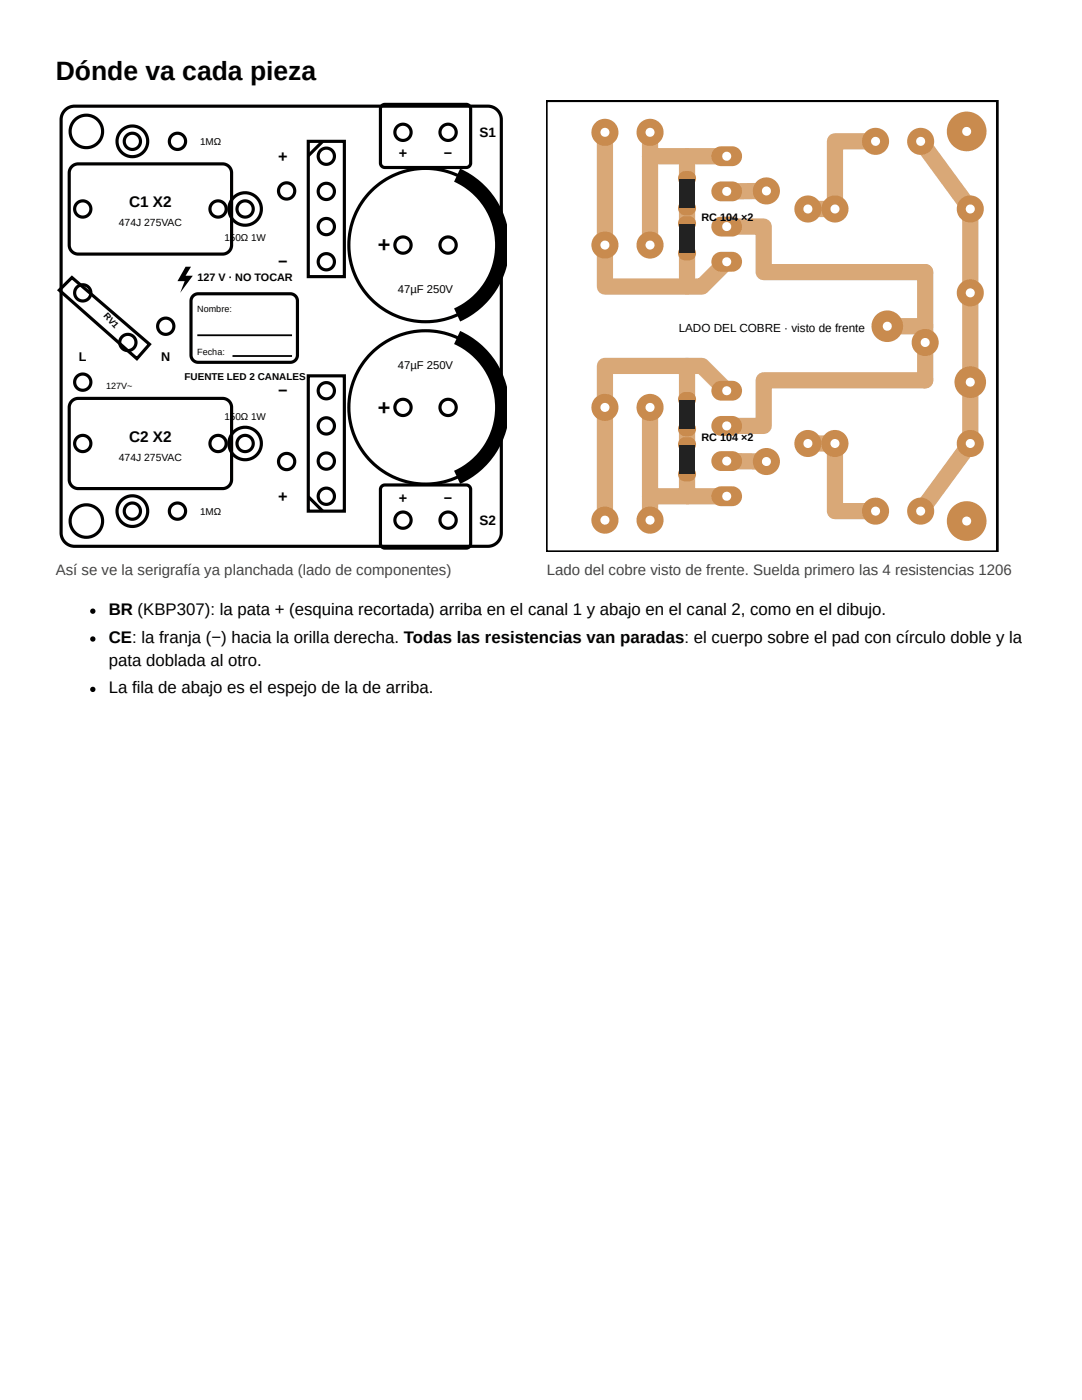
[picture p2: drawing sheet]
<svg xmlns="http://www.w3.org/2000/svg" width="216mm" height="279mm" viewBox="0 0 216 279" stroke-linecap="round" stroke-linejoin="round" font-family="sans-serif">
<g fill="none" stroke="#000" stroke-width=".63" stroke-linecap="butt">
<path d="M13 22l.9-.6 1-.2h82.4a2.7 2.7 0 0 1 2.7 2.7v82.4a2.7 2.7 0 0 1-2.7 2.7h-82.4a2.7 2.7 0 0 1-2.7-2.7v-82.4l.2-1zM14.3 33.2l.6-.4 .7-.1h28.8a1.8 1.8 0 0 1 1.8 1.8v14.4a1.8 1.8 0 0 1-1.8 1.8h-28.8a1.8 1.8 0 0 1-1.8-1.8v-14.4l.1-.7zM61.5 28.2h7.2v27h-7.2zM64.4 28.2l-2.9 2.9M76.2 21.1l.6-.3h16.2a.9 .9 0 0 1 .9 .9v10.8a.9 .9 0 0 1-.9 .9h-16.2a.9 .9 0 0 1-.9-.9v-10.8zM11.8 57.9l2.6-2.5 15.4 13.3-2.5 2.9zM38.5 59l.5-.3 .6-.1h18.3a1.44 1.44 0 0 1 1.5 1.5v10.8a1.44 1.44 0 0 1-1.5 1.4h-18.3a1.44 1.44 0 0 1-1.5-1.4v-10.8l.1-.6zM61.5 75h7.2v27h-7.2zM14.3 80l.6-.4 .7-.1h28.8a1.8 1.8 0 0 1 1.8 1.8v14.4a1.8 1.8 0 0 1-1.8 1.8h-28.8a1.8 1.8 0 0 1-1.8-1.8v-14.4l.1-.7zM61.5 99.1l2.9 2.9M76.2 97.1l.6-.3h16.2a.9 .9 0 0 1 .9 .9v10.8a.9 .9 0 0 1-.9 .9h-16.2a.9 .9 0 0 1-.9-.9v-10.8z"/>
<circle cx="17.2" cy="26.2" r="3.2"/>
<circle cx="26.4" cy="28.2" r="3.1"/>
<circle cx="26.4" cy="28.2" r="1.62"/>
<circle cx="35.4" cy="28.2" r="1.62"/>
<circle cx="57.2" cy="38.1" r="1.62"/>
<circle cx="65.1" cy="31.2" r="1.62"/>
<circle cx="65.1" cy="38.2" r="1.62"/>
<circle cx="80.4" cy="26.4" r="1.62"/>
<circle cx="89.4" cy="26.4" r="1.62"/>
<circle cx="16.5" cy="58.4" r="1.62"/>
<circle cx="16.5" cy="41.7" r="1.62"/>
<circle cx="43.5" cy="41.7" r="1.62"/>
<circle cx="48.9" cy="41.7" r="3.2"/>
<circle cx="48.9" cy="41.7" r="1.62"/>
<circle cx="65.1" cy="45.2" r="1.62"/>
<circle cx="65.1" cy="52.2" r="1.62"/>
<circle cx="80.4" cy="48.9" r="1.62"/>
<circle cx="84.9" cy="48.9" r="15.3"/>
<circle cx="89.4" cy="48.9" r="1.62"/>
<circle cx="16.5" cy="76.3" r="1.62"/>
<circle cx="25.5" cy="68.3" r="1.62"/>
<circle cx="33.1" cy="65.1" r="1.62"/>
<circle cx="65.1" cy="78" r="1.62"/>
<circle cx="16.5" cy="88.5" r="1.62"/>
<circle cx="43.5" cy="88.5" r="1.62"/>
<circle cx="48.9" cy="88.5" r="3.2"/>
<circle cx="48.9" cy="88.5" r="1.62"/>
<circle cx="57.2" cy="92.1" r="1.62"/>
<circle cx="65.1" cy="85" r="1.62"/>
<circle cx="65.1" cy="99" r="1.62"/>
<circle cx="65.1" cy="92" r="1.62"/>
<circle cx="80.4" cy="81.3" r="1.62"/>
<circle cx="84.9" cy="81.3" r="15.3"/>
<circle cx="89.4" cy="81.3" r="1.62"/>
<circle cx="17.2" cy="104" r="3.2"/>
<circle cx="26.4" cy="102" r="3.1"/>
<circle cx="26.4" cy="102" r="1.62"/>
<circle cx="35.4" cy="102" r="1.62"/>
<circle cx="80.4" cy="103.8" r="1.62"/>
<circle cx="89.4" cy="103.8" r="1.62"/>
</g>
<path d="M61.5 31.1l2.9-2.9zM37 53.2h1.1l-1.1 1.8h1.5l-2.5 3.4 .9-2.3h-1.5zM61.5 99.1l2.9 2.9z" fill="#000"/>
<path d="M91.2 35a15.3 15.3 0 0 1 9 13.9 15.3 15.3 0 0 1-9 14M91.2 67.4a15.3 15.3 0 0 1 9 13.9 15.3 15.3 0 0 1-9 14" fill="none" stroke="#000" stroke-width="2.9" stroke-linecap="butt"/>
<path d="M39.4 66.9h18.9M46.4 71h11.9" fill="none" stroke="#000" stroke-width=".36"/>
<path d="M109 20.1h90v90h-90z" fill="#fff"/>
<path d="M109 20.1h90v90h-90z" fill="none" stroke="#000" stroke-width=".54"/>
<g fill="none" stroke="#d9a877" stroke-width="3.2">
<path d="M120.7 26.4v30.8h19.4l4.9-5M129.7 26.4v4.8h15.3M129.7 31.2v17.7M137.1 31.2v4.4M152.9 38.1l-7.9 .1M174.7 28.2h-8.1v13.5h-5.4M183.7 28.2l9.9 13.5v46.8l-9.9 13.5M137.1 41.5v3.1M137.1 50.5v6.7M145 45.2h7.4v9.1h32.2v21.6h-32.2v9.1h-7.4M137.1 73v6.7M145 78l-4.9-5h-19.4v30.8"/>
<path d="M177 65.1h7.6M129.7 81.3v17.7M137.1 85.6v3.1M137.1 94.6v4.4M145 99h-15.3v4.8M145 92l7.9 .1M161.2 88.5h5.4v13.5h8.1"/>
</g>
<circle cx="183.7" cy="28.2" r="2.7" fill="#c98b4e"/>
<circle cx="183.7" cy="28.2" r=".9" fill="#fff"/>
<circle cx="174.7" cy="28.2" r="2.7" fill="#c98b4e"/>
<circle cx="174.7" cy="28.2" r=".9" fill="#fff"/>
<circle cx="193.6" cy="41.7" r="2.7" fill="#c98b4e"/>
<circle cx="193.6" cy="41.7" r=".9" fill="#fff"/>
<circle cx="166.6" cy="41.7" r="2.7" fill="#c98b4e"/>
<circle cx="166.6" cy="41.7" r=".9" fill="#fff"/>
<circle cx="161.2" cy="41.7" r="2.7" fill="#c98b4e"/>
<circle cx="161.2" cy="41.7" r=".9" fill="#fff"/>
<circle cx="152.9" cy="38.1" r="2.7" fill="#c98b4e"/>
<circle cx="152.9" cy="38.1" r=".9" fill="#fff"/>
<path d="M142.5 29.8a1.98 1.98 0 0 1 1.4-.6h2.2a1.98 1.98 0 0 1 2 2 1.98 1.98 0 0 1-2 2h-2.2a1.98 1.98 0 0 1-1.8-1.3 1.98 1.98 0 0 1 .4-2.1z" fill="#c98b4e"/>
<circle cx="145" cy="31.2" r=".9" fill="#fff"/>
<path d="M142.5 36.8a1.98 1.98 0 0 1 1.4-.6h2.2a1.98 1.98 0 0 1 2 2 1.98 1.98 0 0 1-2 2h-2.2a1.98 1.98 0 0 1-1.8-1.2 1.98 1.98 0 0 1 .4-2.2z" fill="#c98b4e"/>
<circle cx="145" cy="38.2" r=".9" fill="#fff"/>
<path d="M142.5 43.8a1.98 1.98 0 0 1 1.4-.6h2.2a1.98 1.98 0 0 1 2 2 1.98 1.98 0 0 1-2 2h-2.2a1.98 1.98 0 0 1-1.8-1.2 1.98 1.98 0 0 1 .4-2.2z" fill="#c98b4e"/>
<circle cx="145" cy="45.2" r=".9" fill="#fff"/>
<path d="M142.5 50.8a1.98 1.98 0 0 1 1.4-.5h2.2a1.98 1.98 0 0 1 2 1.9 1.98 1.98 0 0 1-2 2h-2.2a1.98 1.98 0 0 1-1.8-1.2 1.98 1.98 0 0 1 .4-2.2z" fill="#c98b4e"/>
<circle cx="145" cy="52.2" r=".9" fill="#fff"/>
<circle cx="129.7" cy="26.4" r="2.7" fill="#c98b4e"/>
<circle cx="129.7" cy="26.4" r=".9" fill="#fff"/>
<circle cx="120.7" cy="26.4" r="2.7" fill="#c98b4e"/>
<circle cx="120.7" cy="26.4" r=".9" fill="#fff"/>
<circle cx="129.7" cy="48.9" r="2.7" fill="#c98b4e"/>
<circle cx="129.7" cy="48.9" r=".9" fill="#fff"/>
<circle cx="120.7" cy="48.9" r="2.7" fill="#c98b4e"/>
<circle cx="120.7" cy="48.9" r=".9" fill="#fff"/>
<g fill="#c98b4e">
<path d="M135.7 34.6l.7-.4 1-.1a1.44 1.44 0 0 1 1.5 1.5 1.44 1.44 0 0 1-1.5 1.4h-.7a1.44 1.44 0 0 1-1.3-.9 1.44 1.44 0 0 1 .3-1.5z"/>
<path d="M135.7 40.5l.7-.4h1a1.44 1.44 0 0 1 1.5 1.4 1.44 1.44 0 0 1-1.5 1.5h-.7a1.44 1.44 0 0 1-1.3-.9 1.44 1.44 0 0 1 .3-1.6z"/>
<path d="M135.7 43.6l.7-.4 1-.1a1.44 1.44 0 0 1 1.5 1.5 1.44 1.44 0 0 1-1.5 1.4h-.7a1.44 1.44 0 0 1-1.3-.9 1.44 1.44 0 0 1 .3-1.5z"/>
<path d="M135.7 49.5l.7-.4h1a1.44 1.44 0 0 1 1.5 1.4 1.44 1.44 0 0 1-1.5 1.5h-.7a1.44 1.44 0 0 1-1.3-.9 1.44 1.44 0 0 1 .3-1.6z"/>
<circle cx="183.7" cy="102" r="2.7"/>
</g>
<circle cx="183.7" cy="102" r=".9" fill="#fff"/>
<circle cx="174.7" cy="102" r="2.7" fill="#c98b4e"/>
<circle cx="174.7" cy="102" r=".9" fill="#fff"/>
<circle cx="193.6" cy="88.5" r="2.7" fill="#c98b4e"/>
<circle cx="193.6" cy="88.5" r=".9" fill="#fff"/>
<circle cx="166.6" cy="88.5" r="2.7" fill="#c98b4e"/>
<circle cx="166.6" cy="88.5" r=".9" fill="#fff"/>
<circle cx="161.2" cy="88.5" r="2.7" fill="#c98b4e"/>
<circle cx="161.2" cy="88.5" r=".9" fill="#fff"/>
<circle cx="152.9" cy="92.1" r="2.7" fill="#c98b4e"/>
<circle cx="152.9" cy="92.1" r=".9" fill="#fff"/>
<path d="M142.5 97.6a1.98 1.98 0 0 1 1.4-.5h2.2a1.98 1.98 0 0 1 2 1.9 1.98 1.98 0 0 1-2 2h-2.2a1.98 1.98 0 0 1-1.8-1.2 1.98 1.98 0 0 1 .4-2.2z" fill="#c98b4e"/>
<circle cx="145" cy="99" r=".9" fill="#fff"/>
<path d="M142.5 90.6a1.98 1.98 0 0 1 1.4-.6h2.2a1.98 1.98 0 0 1 2 2 1.98 1.98 0 0 1-2 2h-2.2a1.98 1.98 0 0 1-1.8-1.2 1.98 1.98 0 0 1 .4-2.2z" fill="#c98b4e"/>
<circle cx="145" cy="92" r=".9" fill="#fff"/>
<path d="M142.5 83.6a1.98 1.98 0 0 1 1.4-.6h2.2a1.98 1.98 0 0 1 2 2 1.98 1.98 0 0 1-2 2h-2.2a1.98 1.98 0 0 1-1.8-1.2 1.98 1.98 0 0 1 .4-2.2z" fill="#c98b4e"/>
<circle cx="145" cy="85" r=".9" fill="#fff"/>
<path d="M142.5 76.6a1.98 1.98 0 0 1 1.4-.6h2.2a1.98 1.98 0 0 1 2 2 1.98 1.98 0 0 1-2 2h-2.2a1.98 1.98 0 0 1-1.8-1.3 1.98 1.98 0 0 1 .4-2.1z" fill="#c98b4e"/>
<circle cx="145" cy="78" r=".9" fill="#fff"/>
<circle cx="129.7" cy="103.8" r="2.7" fill="#c98b4e"/>
<circle cx="129.7" cy="103.8" r=".9" fill="#fff"/>
<circle cx="120.7" cy="103.8" r="2.7" fill="#c98b4e"/>
<circle cx="120.7" cy="103.8" r=".9" fill="#fff"/>
<circle cx="129.7" cy="81.3" r="2.7" fill="#c98b4e"/>
<circle cx="129.7" cy="81.3" r=".9" fill="#fff"/>
<circle cx="120.7" cy="81.3" r="2.7" fill="#c98b4e"/>
<circle cx="120.7" cy="81.3" r=".9" fill="#fff"/>
<g fill="#c98b4e">
<path d="M135.7 93.6l.7-.4h1a1.44 1.44 0 0 1 1.5 1.4 1.44 1.44 0 0 1-1.5 1.5h-.7a1.44 1.44 0 0 1-1.3-.9 1.44 1.44 0 0 1 .3-1.6z"/>
<path d="M135.7 87.7l.7-.4 1-.1a1.44 1.44 0 0 1 1.5 1.5 1.44 1.44 0 0 1-1.5 1.4h-.7a1.44 1.44 0 0 1-1.3-.9 1.44 1.44 0 0 1 .3-1.5z"/>
<path d="M135.7 84.6l.7-.4h1a1.44 1.44 0 0 1 1.5 1.4 1.44 1.44 0 0 1-1.5 1.5h-.7a1.44 1.44 0 0 1-1.3-.9 1.44 1.44 0 0 1 .3-1.6z"/>
<path d="M135.7 78.7l.7-.4 1-.1a1.44 1.44 0 0 1 1.5 1.5 1.44 1.44 0 0 1-1.5 1.4h-.7a1.44 1.44 0 0 1-1.3-.9 1.44 1.44 0 0 1 .3-1.5z"/>
<circle cx="193.6" cy="76.3" r="3.2"/>
</g>
<circle cx="193.6" cy="76.3" r=".9" fill="#fff"/>
<circle cx="177" cy="65.1" r="3.2" fill="#c98b4e"/>
<circle cx="177" cy="65.1" r=".9" fill="#fff"/>
<circle cx="193.6" cy="58.4" r="2.7" fill="#c98b4e"/>
<circle cx="193.6" cy="58.4" r=".9" fill="#fff"/>
<circle cx="184.6" cy="68.3" r="2.7" fill="#c98b4e"/>
<circle cx="184.6" cy="68.3" r=".9" fill="#fff"/>
<circle cx="192.9" cy="26.2" r="4" fill="#c98b4e"/>
<circle cx="192.9" cy="26.2" r=".9" fill="#fff"/>
<circle cx="192.9" cy="104" r="4" fill="#c98b4e"/>
<circle cx="192.9" cy="104" r=".9" fill="#fff"/>
<g fill="#222">
<path d="M135.6 35.7h3v5.7h-3z"/>
<path d="M135.6 44.7h3v5.7h-3z"/>
<path d="M135.6 88.8h3v5.7h-3z"/>
<path d="M135.6 79.8h3v5.7h-3z"/>
</g>
<g fill="#000">
<circle cx="18.5" cy="127.5" r=".53"/>
<circle cx="18.5" cy="137.6" r=".53"/>
<circle cx="18.5" cy="122" r=".53"/>
</g>
<text font-size="5.3" x="11.1" y="15.9">Dónde va cada pieza</text>
<g font-size="4.3">
<text x="75.4" y="50.3">+</text>
<text x="75.4" y="82.7">+</text>
</g>
<g font-size="3.3">
<text x="21.7" y="122.8">BR (KBP307): la pata + (esquina recortada) arriba en el canal 1 y abajo en el canal 2, como en el dibujo.</text>
<text x="21.7" y="128.3">CE: la franja (−) hacia la orilla derecha. Todas las resistencias van paradas: el cuerpo sobre el pad con círculo doble y la</text>
<text x="21.7" y="132.8">pata doblada al otro.</text>
<text x="21.7" y="138.4">La fila de abajo es el espejo de la de arriba.</text>
</g>
<g font-size="3.2">
<text x="55.5" y="32.3">+</text>
<text x="55.5" y="53.3">−</text>
<text x="55.5" y="79.1">−</text>
<text x="55.5" y="100.1">+</text>
</g>
<g font-size="3.1">
<text x="25.8" y="41.3">C1 X2</text>
<text x="25.8" y="88.1">C2 X2</text>
</g>
<g font-size="3" fill="#444">
<text x="11.1" y="114.8">Así se ve la serigrafía ya planchada (lado de componentes)</text>
<text x="109.1" y="114.8">Lado del cobre visto de frente. Suelda primero las 4 resistencias 1206</text>
</g>
<g font-size="2.9">
<text x="79.6" y="31.6">+</text>
<text x="88.6" y="31.6">−</text>
<text x="79.6" y="100.4">+</text>
<text x="88.6" y="100.4">−</text>
</g>
<g font-size="2.7">
<text x="95.7" y="27.3">S1</text>
<text x="95.7" y="104.7">S2</text>
</g>
<g font-size="2.5">
<text x="15.7" y="72.1">L</text>
<text x="32.2" y="72.1">N</text>
</g>
<text font-size="2.3" x="135.4" y="66.2">LADO DEL COBRE · visto de frente</text>
<g font-size="2.2">
<text x="140" y="44">RC 104 ×2</text>
<text x="39.4" y="56.1">127 V · NO TOCAR</text>
<text x="79.4" y="58.4">47µF 250V</text>
<text x="79.4" y="73.6">47µF 250V</text>
<text x="140" y="88">RC 104 ×2</text>
</g>
<g font-size="2.1">
<text x="23.7" y="45.1">474J 275VAC</text>
<text x="23.7" y="91.9">474J 275VAC</text>
</g>
<g font-size="2">
<text x="39.9" y="29">1MΩ</text>
<text x="44.8" y="48.2">150Ω 1W</text>
<text x="36.8" y="75.9">FUENTE LED 2 CANALES</text>
<text x="44.8" y="83.8">150Ω 1W</text>
<text x="39.9" y="102.8">1MΩ</text>
</g>
<g font-size="1.8">
<text x="20.6" y="63.1" transform="rotate(48 20.6 63.1)">RV1</text>
<text x="39.4" y="62.2">Nombre:</text>
<text x="39.4" y="70.9">Fecha:</text>
<text x="21.2" y="77.7">127V~</text>
</g>
</svg>
